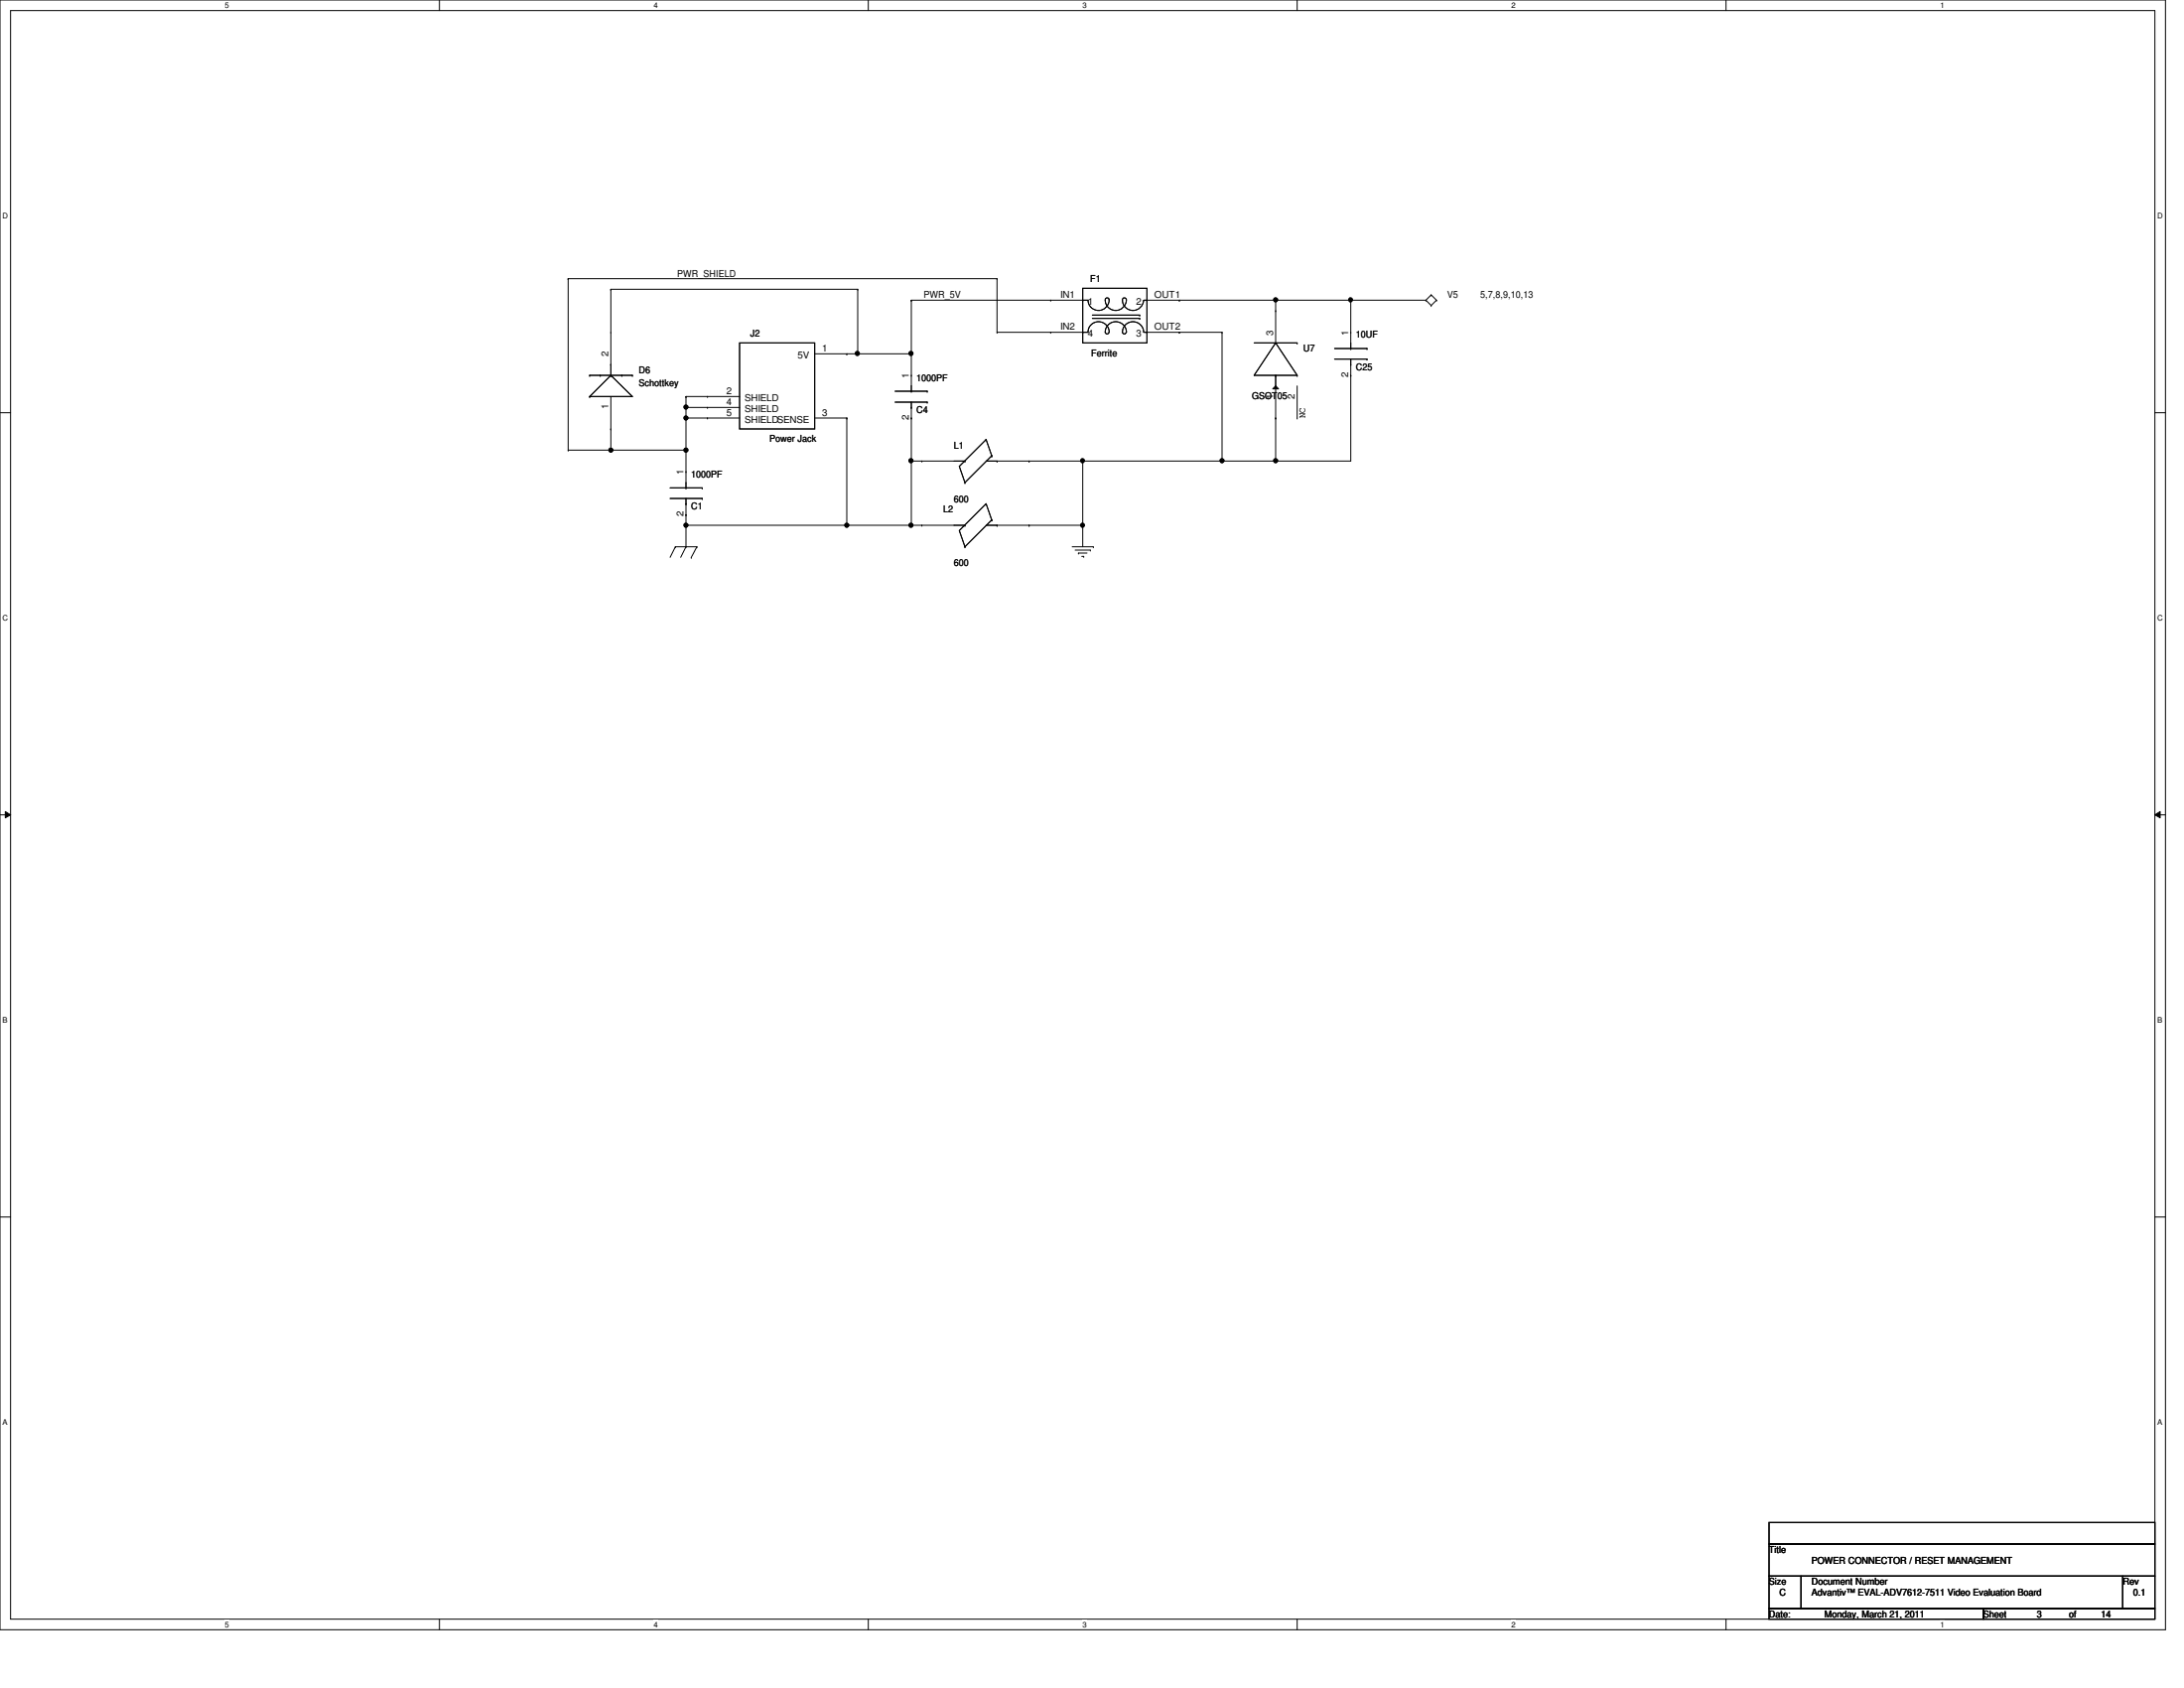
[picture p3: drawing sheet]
<svg xmlns="http://www.w3.org/2000/svg" width="279mm" height="216mm" viewBox="0 0 279 216" stroke-linecap="round" stroke-linejoin="round" font-family="sans-serif">
<path d="M0 0h277v208.4h-277zM1.4 1.4h274.3v205.7h-274.3z" fill="none" stroke="#000" stroke-width=".13"/>
<g fill="#fff">
<path d="M28.8 .1h.5v1.1h-.5z"/>
<path d="M28.8 207.2h.5v1.1h-.5z"/>
</g>
<path d="M56.2 0v1.4M56.2 207.1v1.3" fill="none" stroke="#000" stroke-width=".13"/>
<g fill="#fff">
<path d="M83.7 .1h.5v1.1h-.5z"/>
<path d="M83.7 207.2h.5v1.1h-.5z"/>
</g>
<path d="M111.1 0v1.4M111.1 207.1v1.3" fill="none" stroke="#000" stroke-width=".13"/>
<g fill="#fff">
<path d="M138.5 .1h.6v1.1h-.6z"/>
<path d="M138.5 207.2h.6v1.1h-.6z"/>
</g>
<path d="M165.9 0v1.4M165.9 207.1v1.3" fill="none" stroke="#000" stroke-width=".13"/>
<g fill="#fff">
<path d="M193.4 .1h.5v1.1h-.5z"/>
<path d="M193.4 207.2h.5v1.1h-.5z"/>
</g>
<path d="M220.8 0v1.4M220.8 207.1v1.3" fill="none" stroke="#000" stroke-width=".13"/>
<g fill="#fff">
<path d="M248.2 .1h.6v1.1h-.6z"/>
<path d="M248.2 207.2h.6v1.1h-.6z"/>
<path d="M.3 27.1h.8v1.1h-.8z"/>
<path d="M276 27.1h.7v1.1h-.7z"/>
<path d="M.3 78.5h.8v1.1h-.8z"/>
<path d="M276 78.5h.7v1.1h-.7z"/>
</g>
<path d="M0 52.8h1.4M275.7 52.8h1.3" fill="none" stroke="#000" stroke-width=".13"/>
<g fill="#fff">
<path d="M.3 129.9h.7v1.1h-.7z"/>
<path d="M276 129.9h.6v1.1h-.6z"/>
</g>
<path d="M0 104.2h1.4M.7 103.8l.7 .4-.7 .4zM275.7 104.2l.7-.4v.8zM275.7 104.2h1.3" fill="none" stroke="#000" stroke-width=".13"/>
<path d="M.7 103.8l.7 .4-.7 .4zM275.7 104.2l.7-.4v.8z" fill="#000"/>
<g fill="#fff">
<path d="M.3 181.4h.7v1.1h-.7z"/>
<path d="M276 181.4h.6v1.1h-.6z"/>
</g>
<g fill="none" stroke="#000" stroke-width=".13">
<path d="M72.7 35.6h.1M72.7 35.6v22M72.7 35.6h54.9M78.1 37h.1M78.1 37v11M78.1 37h31.6M109.7 37h.1M109.7 37v8.3M116.6 38.4h.1M116.6 38.4h22.6a1.36 1.36 0 0 0 1.3 1.3 1.36 1.36 0 0 0 1.4-1.3M116.6 38.4v11.6M127.6 35.6h.1"/>
<path d="M127.6 35.6v6.9M134.4 38.4h.1M138.5 36.9h8.2v7h-8.2zM138.5 38.4h.1M141.9 38.4a.25 .25 0 0 0-.3-.3 .25 .25 0 0 0-.2 .3 1.36 1.36 0 0 0 1.3 1.3 1.36 1.36 0 0 0 1.4-1.3M144.1 38.4a.25 .25 0 0 0-.3-.3 .25 .25 0 0 0-.2 .3 1.36 1.36 0 0 0 1.3 1.3 1.36 1.36 0 0 0 1.4-1.3M146.3 38.4h36.1M146.7 38.4h.1M150.9 38.4h.1M163.2 38.4h.1M163.2 39.8h.1M163.2 38.4v5.5"/>
<path d="M172.6 38.2l.2-.1 .2 .1-.1 .3-.1 .1-.2-.1zM172.8 38.4h.1M172.8 38.4v6.2M182.4 38.4h.1M182.4 38.4l.7 .7M183.1 37.7h.1M183.1 39.1h.1M183.1 37.7l-.7 .7M183.1 37.7l.7 .7M183.8 38.4h.1M183.8 38.4l-.7 .7M72.7 57.6h.1"/>
<path d="M72.7 57.6h15.1M75.4 50.7h.1M75.4 48h.1M75.4 48h5.5M76.8 48h.1M78.1 54.9h.1M78.1 57.6h.1M78.1 48h.1M78.1 46.6h.1M78.1 42.5h.1M78.1 48l2.8 2.7h-5.5M78.1 50.7v6.9"/>
<path d="M78.1 48l-2.7 2.7M79.5 48h.1M80.9 48h.1M87.8 57.6h.1M87.8 53.5h.1M87.8 52.1h.1M87.8 50.7h.1M87.8 50.7v11.7M87.8 53.5h6.8M87.8 50.7h6.8M87.8 52.1h6.8M90.5 50.7h.1"/>
<path d="M90.5 52.1h.1M90.5 53.5h.1M94.6 43.9h9.6v11h-9.6zM104.2 53.5h4.1M104.2 45.3h12.4M108.3 53.5h.1M108.3 45.3h.1M108.3 53.5v13.7M109.7 45.3h.1M114.5 50h4.1M114.5 51.4h4.1M116.6 45.3h.1"/>
<path d="M116.6 59h.1M116.6 53.5h.1M116.6 52.1h.1M116.6 50h.1M116.6 48h.1M116.6 51.4v15.8M116.6 59h6.8M117.9 59h.1M118.6 50h.1M118.6 51.4h.1M123.4 59h.1M126.2 56.2h.1"/>
<path d="M126.2 56.2l-3.5 3.4 .7 2.1M126.2 56.2l.7 2.1M126.9 58.3h.1M126.9 58.3l-3.5 3.4M127.6 42.5h.1M127.6 59h.1M127.6 42.5h11.6a1.35 1.35 0 0 1 1.3-1.4 1.35 1.35 0 0 1 1.4 1.4M131.7 59h.1M134.4 42.5h.1M138.3 58.7h.2l.2 .1-.1 .3-.1 .1-.2-.1zM138.5 59h.1M138.5 42.5h.1"/>
<path d="M138.5 59v10.9M139.7 40.3h6.1M139.7 40.7h6.1M141.9 42.5l-.3 .2-.1-.1a1.33 1.33 0 0 1 1.2-1.5 1.33 1.33 0 0 1 1.4 1.4M144.1 42.5l-.3 .2-.1-.1a1.33 1.33 0 0 1 1.2-1.5 1.33 1.33 0 0 1 1.4 1.4M145.8 40.3h.1M145.8 40.7h.1M146.3 42.5h10M146.7 42.5h.1M150.9 42.5h.1M156.3 42.5h.1M156.3 59h.1"/>
<path d="M156.3 42.5v16.5M160.4 43.9h5.5M162.8 49.7l.4-.3 .4 .3zM163.2 53.5h.1M163.2 59h.1M163.2 48h.1M163.2 43.9h.1M163.2 48v11M163.2 43.9l-2.8 4.1h5.5M163.2 43.9l2.7 4.1M165.9 48h.1M165.9 43.9h.1"/>
<path d="M165.9 53.5h.1M165.9 49.4v4.1M170.7 44.6h4.2M170.7 45.9h4.2M172.8 48h.1M172.8 46.6h.1M172.8 44.6h.1M172.8 42.5h.1M172.8 45.9v13.1h-46.6M174.9 44.6h.1M174.9 45.9h.1M85.7 62.4h4.1"/>
<path d="M85.7 63.8h4.1M86.4 69.9h.1M86.4 69.9l-.7 1.4M86.4 69.9h2.8M87.8 65.8h.1M87.8 67.2h.1M87.8 69.9h.1M87.8 64.4h.1M87.8 62.4h.1M87.8 60.3h.1M87.8 63.8v6.1M87.8 67.2h35.6"/>
<path d="M87.8 69.9l-.7 1.4M88.4 71.3h.1M89.2 69.9h.1M89.2 69.9l-.8 1.4M89.8 62.4h.1M89.8 63.8h.1M108.3 67.2h.1M116.6 67.2h.1M117.9 67.2h.1M123.4 69.9h.1M123.4 67.2h.1M123.4 61.7h.1"/>
<path d="M126.2 64.4h.1M126.2 67.2h12.3M126.2 64.4l-3.5 3.5 .7 2M126.2 64.4l.7 2.1M126.9 66.5h.1M126.9 66.5l-3.5 3.4M127.6 67.2h.1M131.7 67.2h.1M137.2 69.9h2.7M137.5 70.4h2M138 70.7h.1M138 70.7h1.1"/>
<path d="M138.3 67l.2-.1 .2 .1-.1 .4h-.1h-.2zM138.4 71.2h.2M138.5 67.2h.1M138.6 71.2h.1M139.5 70.4h.1M139.9 69.9h.1M0 155.7h1.4M275.7 155.7h1.3M226.3 194.7h49.4v2.8h-49.4zM226.3 197.5h49.4v4.1h-49.4zM226.3 201.6h4.1v4.1h-4.1zM226.3 205.7h27.4v1.4h-27.4z"/>
<path d="M230.4 201.6h41.2v4.1h-41.2zM253.7 205.7h22v1.4h-22zM271.6 201.6h4.1v4.1h-4.1z"/>
<circle cx="163.2" cy="38.4" r=".26"/>
<circle cx="78.1" cy="57.6" r=".26"/>
<circle cx="87.8" cy="57.6" r=".26"/>
<circle cx="87.8" cy="53.5" r=".26"/>
<circle cx="87.8" cy="52.1" r=".26"/>
<circle cx="109.7" cy="45.2" r=".26"/>
<circle cx="116.5" cy="45.2" r=".26"/>
<circle cx="116.5" cy="58.9" r=".26"/>
<circle cx="156.3" cy="58.9" r=".26"/>
<circle cx="163.2" cy="58.9" r=".26"/>
<circle cx="87.8" cy="67.2" r=".26"/>
<circle cx="108.3" cy="67.2" r=".26"/>
<circle cx="116.5" cy="67.2" r=".26"/>
</g>
<g fill="#000">
<path d="M162.8 49.7l.4-.3 .4 .3z"/>
<path d="M172.6 38.2l.2-.1 .2 .1-.1 .3-.1 .1-.2-.1z" fill-rule="evenodd"/>
<path d="M172.6 38.2l.2-.1 .2 .1-.1 .3-.1 .1-.2-.1z" fill-rule="evenodd"/>
<path d="M138.3 58.7h.2l.2 .1-.1 .3-.1 .1-.2-.1z" fill-rule="evenodd"/>
<path d="M138.3 58.7h.2l.2 .1-.1 .3-.1 .1-.2-.1z" fill-rule="evenodd"/>
<path d="M138.3 67l.2-.1 .2 .1-.1 .4h-.1h-.2z" fill-rule="evenodd"/>
<path d="M138.3 67l.2-.1 .2 .1-.1 .4h-.1h-.2z" fill-rule="evenodd"/>
<circle cx="163.2" cy="38.4" r=".26"/>
<circle cx="78.1" cy="57.6" r=".26"/>
<circle cx="87.8" cy="57.6" r=".26"/>
<circle cx="87.8" cy="53.5" r=".26"/>
<circle cx="87.8" cy="52.1" r=".26"/>
<circle cx="109.7" cy="45.2" r=".26"/>
<circle cx="116.5" cy="45.2" r=".26"/>
<circle cx="116.5" cy="58.9" r=".26"/>
<circle cx="156.3" cy="58.9" r=".26"/>
<circle cx="163.2" cy="58.9" r=".26"/>
<circle cx="87.8" cy="67.2" r=".26"/>
<circle cx="108.3" cy="67.2" r=".26"/>
<circle cx="116.5" cy="67.2" r=".26"/>
</g>
<g font-size="1.2">
<text x="86.7" y="35.4">PWR_SHIELD</text>
<text x="118.2" y="38.1">PWR_5V</text>
<text x="135.7" y="38.1">IN1</text>
<text x="139.2" y="39">1</text>
<text x="139.5" y="36.1">F1</text>
<text x="145.4" y="39">2</text>
<text x="147.7" y="38.1">OUT1</text>
<text x="185.2" y="38.1">V5</text>
<text x="189.4" y="38.1">5,7,8,9,10,13</text>
<text x="77.9" y="45.6" transform="rotate(-90 77.9 45.6)">2</text>
<text x="81.7" y="47.8">D6</text>
<text x="96" y="43.1">J2</text>
<text x="102.1" y="45.8">5V</text>
<text x="105.2" y="45">1</text>
<text x="135.7" y="42.2">IN2</text>
<text x="139.2" y="43.1">4</text>
<text x="139.6" y="45.6">Ferrite</text>
<text x="145.4" y="43.1">3</text>
<text x="147.7" y="42.2">OUT2</text>
<text x="162.9" y="42.9" transform="rotate(-90 162.9 42.9)">3</text>
<text x="166.8" y="45">U7</text>
<text x="172.5" y="42.9" transform="rotate(-90 172.5 42.9)">1</text>
<text x="173.5" y="47.3">C25</text>
<text x="173.5" y="43.2">10UF</text>
<text x="77.9" y="52.4" transform="rotate(-90 77.9 52.4)">1</text>
<text x="81.7" y="49.4">Schottkey</text>
<text x="93" y="50.4">2</text>
<text x="93" y="51.8">4</text>
<text x="93" y="53.2">5</text>
<text x="95.3" y="51.3">SHIELD</text>
<text x="95.3" y="52.7">SHIELD</text>
<text x="105.2" y="53.2">3</text>
<text x="116.3" y="53.8" transform="rotate(-90 116.3 53.8)">2</text>
<text x="116.3" y="48.4" transform="rotate(-90 116.3 48.4)">1</text>
<text x="117.3" y="52.8">C4</text>
<text x="117.3" y="48.7">1000PF</text>
<text x="160.2" y="51.1">GSOT05</text>
<text x="162.9" y="51" transform="rotate(-90 162.9 51)">1</text>
<text x="165.7" y="51" transform="rotate(-90 165.7 51)">2</text>
<text x="167" y="53.5" transform="rotate(-90 167 53.5)">NC</text>
<text x="172.5" y="48.3" transform="rotate(-90 172.5 48.3)">2</text>
<text x="95.3" y="54.1">SHIELDSENSE</text>
<text x="98.5" y="56.6">Power Jack</text>
<text x="122" y="57.4">L1</text>
<text x="87.5" y="60.7" transform="rotate(-90 87.5 60.7)">1</text>
<text x="88.4" y="65.2">C1</text>
<text x="88.4" y="61">1000PF</text>
<text x="120.7" y="65.6">L2</text>
<text x="122" y="64.2">600</text>
<text x="87.5" y="66.1" transform="rotate(-90 87.5 66.1)">2</text>
<text x="122" y="72.4">600</text>
<text x="226.3" y="198.6">Title</text>
<text x="226.3" y="202.7">Size</text>
<text x="231.8" y="202.7">Document Number</text>
<text x="231.8" y="200">POWER CONNECTOR / RESET MANAGEMENT</text>
<text x="271.6" y="202.7">Rev</text>
<text x="226.3" y="206.9">Date:</text>
<text x="227.7" y="204.1">C</text>
<text x="231.8" y="204.1">Advantiv™ EVAL-ADV7612-7511 Video Evaluation Board</text>
<text x="233.4" y="206.9">Monday, March 21, 2011</text>
<text x="253.7" y="206.9">Sheet</text>
<text x="260.6" y="206.9">3</text>
<text x="264.7" y="206.9">of</text>
<text x="268.8" y="206.9">14</text>
<text x="272.9" y="204.1">0.1</text>
</g>
<g font-size="1">
<text x="28.8" y="1">5</text>
<text x="83.7" y="1">4</text>
<text x="138.5" y="1">3</text>
<text x="193.4" y="1">2</text>
<text x="248.2" y="1">1</text>
<text x=".3" y="27.9">D</text>
<text x="276" y="27.9">D</text>
<text x=".3" y="79.4">C</text>
<text x="276" y="79.4">C</text>
<text x=".3" y="130.8">B</text>
<text x="276" y="130.8">B</text>
<text x=".3" y="182.2">A</text>
<text x="276" y="182.2">A</text>
<text x="28.8" y="208.1">5</text>
<text x="83.7" y="208.1">4</text>
<text x="138.5" y="208.1">3</text>
<text x="193.4" y="208.1">2</text>
<text x="248.2" y="208.1">1</text>
</g>
</svg>
